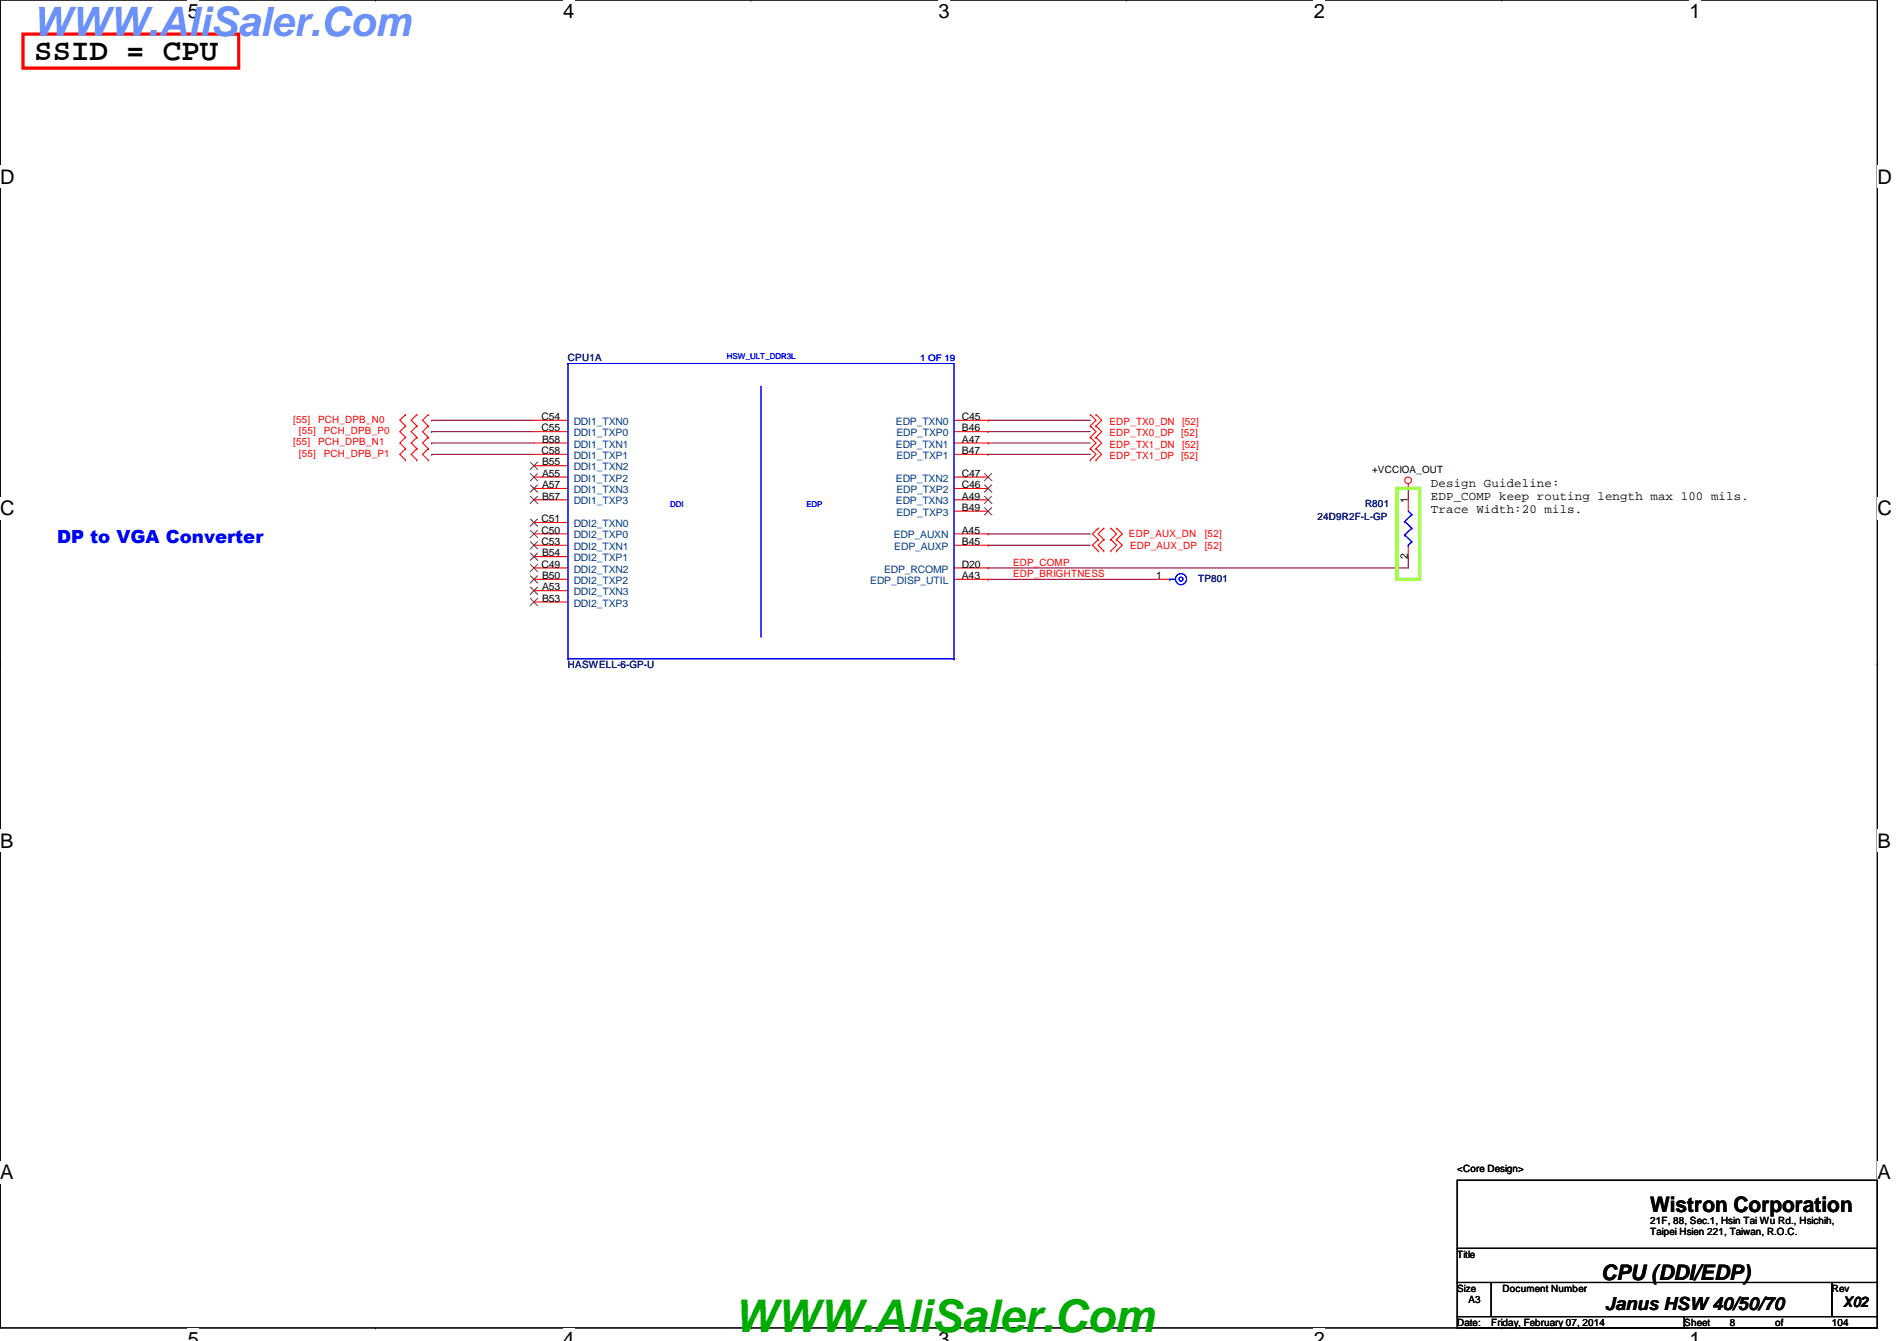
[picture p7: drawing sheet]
<svg xmlns="http://www.w3.org/2000/svg" width="297mm" height="210mm" viewBox="0 0 297 210" stroke-linecap="round" stroke-linejoin="round" font-family="sans-serif">
<path d="M0 0h294v207.9h-294z" fill="none" stroke="#000" stroke-width=".17"/>
<g fill="#fff">
<path d="M29.4 0h1.8v3.5h-1.8z"/>
<path d="M29.4 207.9h1.8v2h-1.8z"/>
</g>
<path d="M58.8 0h.1M58.8 207.9h.1" fill="none" stroke="#000" stroke-width=".17"/>
<g fill="#fff">
<path d="M88.2 0h1.7v3.5h-1.7z"/>
<path d="M88.2 207.9h1.7v2h-1.7z"/>
</g>
<path d="M117.6 0h.1M117.6 207.9h.1" fill="none" stroke="#000" stroke-width=".17"/>
<g fill="#fff">
<path d="M147 0h1.7v3.5h-1.7z"/>
<path d="M147 207.9h1.7v2h-1.7z"/>
</g>
<path d="M176.4 0h.1M176.4 207.9h.1" fill="none" stroke="#000" stroke-width=".17"/>
<g fill="#fff">
<path d="M205.7 0h1.8v3.5h-1.8z"/>
<path d="M205.7 207.9h1.8v2h-1.8z"/>
</g>
<path d="M235.2 0h.1M235.2 207.9h.1" fill="none" stroke="#000" stroke-width=".17"/>
<g fill="#fff">
<path d="M264.5 0h1.8v3.5h-1.8z"/>
<path d="M264.5 207.9h1.8v2h-1.8z"/>
<path d="M0 26h2.3v3.4h-2.3z"/>
<path d="M294 26h2.2v3.4h-2.2z"/>
<path d="M0 77.9h2.3v3.5h-2.3z"/>
<path d="M294 77.9h2.2v3.5h-2.2z"/>
</g>
<path d="M0 51.9h.1M294 51.9h.1" fill="none" stroke="#000" stroke-width=".17"/>
<g fill="#fff">
<path d="M0 129.9h2.1v3.4h-2.1z"/>
<path d="M294 129.9h2v3.4h-2z"/>
</g>
<path d="M0 103.9h.1M294 103.9h.1" fill="none" stroke="#000" stroke-width=".17"/>
<path d="M0 103.9h.1M294 103.9h.1" fill="none" stroke="#000" stroke-width=".16"/>
<g fill="#fff">
<path d="M0 181.8h2.1v3.5h-2.1z"/>
<path d="M294 181.8h2v3.5h-2z"/>
</g>
<path d="M0 155.9h.1M294 155.9h.1M228.2 184.7h65.8v10.7h-65.8zM228.2 195.4h65.8v5.3h-65.8zM228.2 200.7h5.3v5.4h-5.3zM228.2 206.1h35.5v1.8h-35.5zM233.5 200.7h53.3v5.4h-53.3zM263.7 206.1h30.3v1.8h-30.3zM286.8 200.7h7.2v5.4h-7.2z" fill="none" stroke="#000" stroke-width=".17"/>
<g fill="none" stroke="#800040" stroke-width=".17">
<path d="M67.6 71.1h.1M67.6 69.3h.1M67.6 65.8h.1M67.6 67.6h.1M67.6 71.1h16M67.6 69.3h16M67.6 65.8h16M67.6 67.6h16M154.7 71.1h16M154.7 69.3h16M154.7 65.8h16M154.7 67.6h16"/>
<path d="M154.7 71.1h.1M154.7 67.6h.1M154.7 65.8h.1M154.7 69.3h.1M220.5 76.5h.1M220.5 76.5v1.7M154.7 90.7h26.7M154.7 85.3h16M154.7 83.6h16M154.7 88.9h.1M154.7 90.7h.1M154.7 85.3h.1"/>
<path d="M154.7 83.6h.1M220.5 87.1h.1M220.5 87.1v1.8h-65.8"/>
</g>
<g fill="none" stroke="#f00" stroke-width=".17">
<path d="M63.5 66.7l-.9 .9 .9 .9M63.5 68.5l-.9 .8 .9 .9M63.5 64.9l-.9 .9 .9 .9M63.5 70.2l-.9 .9 .9 .9M63.5 66.7h.1M63.5 64.9h.1M63.5 68.5h.1M63.5 70.2h.1M63.5 72h.1M65.3 64.9h.1M65.3 66.7h.1M65.3 68.5h.1"/>
<path d="M65.3 70.2h.1M65.3 72h.1M65.3 64.9l-.9 .9 .9 .9M65.3 66.7l-.9 .9 .9 .9M65.3 68.5l-.9 .8 .9 .9M65.3 70.2l-.9 .9 .9 .9M67.1 66.7l-.9 .9 .9 .9M67.1 64.9l-.9 .9 .9 .9M67.1 68.5l-.9 .8 .9 .9M67.1 70.2l-.9 .9 .9 .9M67.1 66.7h.1M67.1 64.9h.1"/>
<path d="M67.1 68.5h.1M67.1 70.2h.1M67.1 72h.1M83.6 65.8h5.3M83.6 67.6h5.3M83.6 69.3h5.3M83.6 71.1h5.3M83.6 72.9h5.3M83.6 74.7h5.3M83.6 76.5h5.3M83.6 78.2h5.3M149.4 65.8h5.3"/>
<path d="M149.4 67.6h5.3M149.4 69.3h5.3M149.4 71.1h5.3M149.4 74.7h5.3M149.4 76.5h5.3M149.4 78.2h5.3M170.7 66.7h.1M170.7 68.5h.1M170.7 64.9h.1M170.7 70.2h.1M170.7 72h.1M170.7 66.7l.9 .9-.9 .9"/>
<path d="M170.7 64.9l.9 .9-.9 .9M170.7 70.2l.9 .9-.9 .9M170.7 68.5l.9 .8-.9 .9M171.6 66.7l.9 .9-.9 .9M171.6 64.9l.9 .9-.9 .9M171.6 70.2l.9 .9-.9 .9M171.6 68.5l.9 .8-.9 .9M171.6 66.7h.1M171.6 68.5h.1M171.6 64.9h.1M171.6 70.2h.1M171.6 72h.1"/>
<path d="M220.5 76.5h.1M220.5 75.7v.8M220.5 78.2v1.8M83.6 85.3h5.3M83.6 83.6h5.3M83.6 87.1h5.3M83.6 81.8h5.3M83.6 88.9h5.3M83.6 90.7h5.3M83.6 92.5h5.3M83.6 94.2h5.3M149.4 80h5.3"/>
<path d="M149.4 85.3h5.3M149.4 83.6h5.3M149.4 88.9h5.3M149.4 90.7h5.3M172 84.5h.1M172 82.7h.1M172 86.2h.1M172 82.7l-.9 .9 .9 .9M172 84.5l-.9 .8 .9 .9M172.8 84.5h.1M172.8 82.7h.1M172.8 86.2h.1"/>
<path d="M172.8 82.7l-.8 .9 .8 .9M172.8 84.5l-.8 .8 .8 .9M173.9 82.7h.1M173.9 84.5h.1M173.9 86.2h.1M173.9 82.7l.9 .9-.9 .9M173.9 84.5l.9 .8-.9 .9M174.8 82.7l.9 .9-.9 .9M174.8 84.5l.9 .8-.9 .9M174.8 84.5h.1M174.8 82.7h.1M174.8 86.2h.1"/>
<path d="M181.4 90.7h1.8M220.5 85.3v1.8"/>
<circle cx="220.5" cy="75.2" r=".52"/>
</g>
<path d="M218.7 76.5h3.6v14.2h-3.6z" fill="none" stroke="#80ff00" stroke-width=".51"/>
<path d="M3.6 5.3h33.8v5.4h-33.8z" fill="none" stroke="#f00" stroke-width=".51"/>
<g fill="none" stroke="#804000" stroke-width=".16">
<path d="M83.1 72.3l1.1 1.2M83.1 74.1l1.1 1.2M83.1 75.9l1.1 1.1M83.1 77.7l1.1 1.1M84.2 72.3l-1.2 1.2M84.2 74.1l-1.2 1.2M84.2 75.9l-1.2 1.1M84.2 77.7l-1.2 1.1M154.2 74.1l1.1 1.2M154.2 75.9l1.1 1.1M154.2 77.7l1.1 1.1M154.2 79.5l1.1 1.1"/>
<path d="M155.3 74.1l-1.2 1.2M155.3 75.9l-1.2 1.1M155.3 77.7l-1.2 1.1M155.3 79.5l-1.2 1.1M83.1 86.6l1.1 1.1M83.1 83l1.1 1.2M83.1 81.2l1.1 1.2M83.1 84.8l1.1 1.1M83.1 88.3l1.1 1.2M83.1 90.1l1.1 1.2M83.1 91.9l1.1 1.1M83.1 93.7l1.1 1.1"/>
<path d="M84.2 86.6l-1.2 1.1M84.2 83l-1.2 1.2M84.2 81.2l-1.2 1.2M84.2 84.8l-1.2 1.1M84.2 88.3l-1.2 1.2M84.2 90.1l-1.2 1.2M84.2 91.9l-1.2 1.1M84.2 93.7l-1.2 1.1"/>
</g>
<path d="M88.9 56.9h.1M88.9 56.9v46.2M88.9 56.9h60.5v46.2M119.2 60.5v39.1M119.2 99.6h.1M88.9 103.1h.1M88.9 103.1h60.5M149.4 103.1h.1" fill="none" stroke="#00f" stroke-width=".16"/>
<g fill="none" stroke="#00f" stroke-width=".17">
<path d="M183.2 90.7h.9M183.2 90.7h.1M220 81.6h.1M220 83.7h.1M220 81.6l1.1 1.1M220 83.7l1.1 1.1M220.5 85.3h.1M220.5 80l.6 .6M221.1 80.6h.1M221.1 82.7h.1M221.1 84.8h.1M221.1 80.6l-1.1 1"/>
<path d="M221.1 82.7l-1.1 1M221.1 84.8l-.6 .5"/>
<circle cx="184.9" cy="90.7" r=".32"/>
<circle cx="184.9" cy="90.6" r=".87"/>
</g>
<text font-size="7.1" fill="#00ab00" x="114.9" y="208.6">WWW.AliSaler.Com</text>
<text font-size="6.3" fill="#6b91ff" x="5.1" y="5.6">WWW.AliSaler.Com</text>
<text font-size="4.8" x="5.4" y="9.4">SSID = CPU</text>
<g font-size="3.3">
<text x="258.4" y="189.7">Wistron Corporation</text>
<text x="250.7" y="200.4">CPU (DDI/EDP)</text>
</g>
<g font-size="3.1">
<text x="29.4" y="2.8">5</text>
<text x="88.2" y="2.8">4</text>
<text x="147" y="2.8">3</text>
<text x="205.7" y="2.8">2</text>
<text x="264.5" y="2.8">1</text>
<text x="0" y="28.7">D</text>
<text x="294" y="28.7">D</text>
<text x="0" y="80.7">C</text>
<text x="294" y="80.7">C</text>
<text x="0" y="132.7">B</text>
<text x="294" y="132.7">B</text>
<text x="0" y="184.6">A</text>
<text x="294" y="184.6">A</text>
<text x="29.4" y="210.7">5</text>
<text x="88.2" y="210.7">4</text>
<text x="147" y="210.7">3</text>
<text x="205.7" y="210.7">2</text>
<text x="264.5" y="210.7">1</text>
</g>
<text font-size="2.8" fill="#00f" x="8.9" y="84.9">DP to VGA Converter</text>
<text font-size="2.8" x="251.3" y="205.1">Janus HSW 40/50/70</text>
<text font-size="2.3" x="288.6" y="204.6">X02</text>
<g font-size="1.9">
<text x="224.1" y="76.2">Design Guideline:</text>
<text x="224.1" y="78.3">EDP_COMP keep routing length max 100 mils.</text>
<text x="224.1" y="80.3">Trace Width:20 mils.</text>
</g>
<g font-size="1.6" fill="#000080">
<text x="88.9" y="56.6">CPU1A</text>
<text x="206.3" y="81.4">24D9R2F-L-GP</text>
<text x="213.7" y="79.3">R801</text>
<text x="187.6" y="91.1">TP801</text>
<text x="88.9" y="104.6">HASWELL-6-GP-U</text>
</g>
<g font-size="1.6">
<text x="84.8" y="65.7">C54</text>
<text x="150.6" y="65.7">C45</text>
<text x="84.8" y="67.5">C55</text>
<text x="84.8" y="71.1">C58</text>
<text x="84.9" y="69.3">B58</text>
<text x="150.6" y="67.5">B46</text>
<text x="150.6" y="71.1">B47</text>
<text x="150.6" y="69.3">A47</text>
<text x="84.9" y="72.9">B55</text>
<text x="84.9" y="74.6">A55</text>
<text x="84.9" y="76.4">A57</text>
<text x="150.6" y="76.4">C46</text>
<text x="150.6" y="74.6">C47</text>
<text x="214.8" y="74">+VCCIOA_OUT</text>
<text x="84.8" y="83.5">C50</text>
<text x="84.8" y="81.7">C51</text>
<text x="84.9" y="78.2">B57</text>
<text x="150.6" y="83.5">A45</text>
<text x="150.6" y="80">B49</text>
<text x="150.6" y="78.2">A49</text>
<text x="220.5" y="78.8" transform="rotate(-90 220.5 78.8)">1</text>
<text x="84.8" y="85.3">C53</text>
<text x="84.8" y="88.9">C49</text>
<text x="84.9" y="87.1">B54</text>
<text x="150.6" y="88.9">D20</text>
<text x="150.6" y="85.3">B45</text>
<text x="220.5" y="87.5" transform="rotate(-90 220.5 87.5)">2</text>
<text x="84.9" y="90.6">B50</text>
<text x="84.9" y="92.4">A53</text>
<text x="84.9" y="94.2">B53</text>
<text x="150.6" y="90.6">A43</text>
<text x="181.1" y="90.6">1</text>
<text x="228.2" y="183.5">&lt;Core Design&gt;</text>
<text x="258.4" y="191.5">21F, 88, Sec.1, Hsin Tai Wu Rd., Hsichih,</text>
<text x="228.2" y="196.9">Title</text>
<text x="258.4" y="193.3">Taipei Hsien 221, Taiwan, R.O.C.</text>
<text x="228.2" y="202.2">Size</text>
<text x="230" y="204">A3</text>
<text x="235.3" y="202.2">Document Number</text>
<text x="286.8" y="202.2">Rev</text>
<text x="228.2" y="207.5">Date:</text>
<text x="233.5" y="207.5">Friday, February 07, 2014</text>
<text x="263.7" y="207.5">Sheet</text>
<text x="270.8" y="207.5">8</text>
<text x="278" y="207.5">of</text>
<text x="286.8" y="207.5">104</text>
</g>
<g font-size="1.6" fill="#f00">
<text x="45.9" y="66.2">[55]</text>
<text x="45.9" y="69.7">[55]</text>
<text x="46.8" y="67.9">[55]</text>
<text x="46.8" y="71.5">[55]</text>
<text x="49.8" y="66.2">PCH_DPB_N0</text>
<text x="49.8" y="69.7">PCH_DPB_N1</text>
<text x="50.7" y="67.9">PCH_DPB_P0</text>
<text x="50.7" y="71.5">PCH_DPB_P1</text>
<text x="173.7" y="68.3">EDP_TX0_DP [52]</text>
<text x="173.7" y="66.5">EDP_TX0_DN</text>
<text x="173.7" y="71.8">EDP_TX1_DP [52]</text>
<text x="173.7" y="70.1">EDP_TX1_DN</text>
<text x="185.1" y="66.5">[52]</text>
<text x="185.1" y="70.1">[52]</text>
<text x="158.6" y="88.6">EDP_COMP</text>
<text x="176.8" y="84.1">EDP_AUX_DN</text>
<text x="177" y="85.9">EDP_AUX_DP</text>
<text x="188.7" y="85.9">[52]</text>
<text x="188.7" y="84.1">[52]</text>
<text x="158.6" y="90.3">EDP_BRIGHTNESS</text>
</g>
<g font-size="1.6" fill="#004080">
<text x="89.8" y="66.5">DDI1_TXN0</text>
<text x="89.8" y="68.3">DDI1_TXP0</text>
<text x="89.8" y="70.1">DDI1_TXN1</text>
<text x="89.8" y="71.8">DDI1_TXP1</text>
<text x="140.3" y="66.5">EDP_TXN0</text>
<text x="140.3" y="70.1">EDP_TXN1</text>
<text x="140.4" y="68.3">EDP_TXP0</text>
<text x="140.4" y="71.8">EDP_TXP1</text>
<text x="89.8" y="73.6">DDI1_TXN2</text>
<text x="89.8" y="75.4">DDI1_TXP2</text>
<text x="89.8" y="77.2">DDI1_TXN3</text>
<text x="140.3" y="75.4">EDP_TXN2</text>
<text x="140.4" y="77.2">EDP_TXP2</text>
<text x="89.8" y="79">DDI1_TXP3</text>
<text x="89.8" y="82.5">DDI2_TXN0</text>
<text x="140.3" y="79">EDP_TXN3</text>
<text x="140.4" y="80.7">EDP_TXP3</text>
<text x="89.8" y="87.8">DDI2_TXP1</text>
<text x="89.8" y="84.3">DDI2_TXP0</text>
<text x="89.8" y="86.1">DDI2_TXN1</text>
<text x="89.8" y="89.6">DDI2_TXN2</text>
<text x="138.4" y="89.6">EDP_RCOMP</text>
<text x="140" y="84.3">EDP_AUXN</text>
<text x="140" y="86.1">EDP_AUXP</text>
<text x="89.8" y="91.4">DDI2_TXP2</text>
<text x="89.8" y="93.2">DDI2_TXN3</text>
<text x="89.8" y="95">DDI2_TXP3</text>
<text x="136.3" y="91.4">EDP_DISP_UTIL</text>
</g>
<text font-size="1.4" fill="#00f" x="144.1" y="56.4">1 OF 19</text>
<g font-size="1.3" fill="#00f">
<text x="113.8" y="56.3">HSW_ULT_DDR3L</text>
<text x="104.9" y="79.4">DDI</text>
<text x="126.3" y="79.4">EDP</text>
</g>
</svg>
